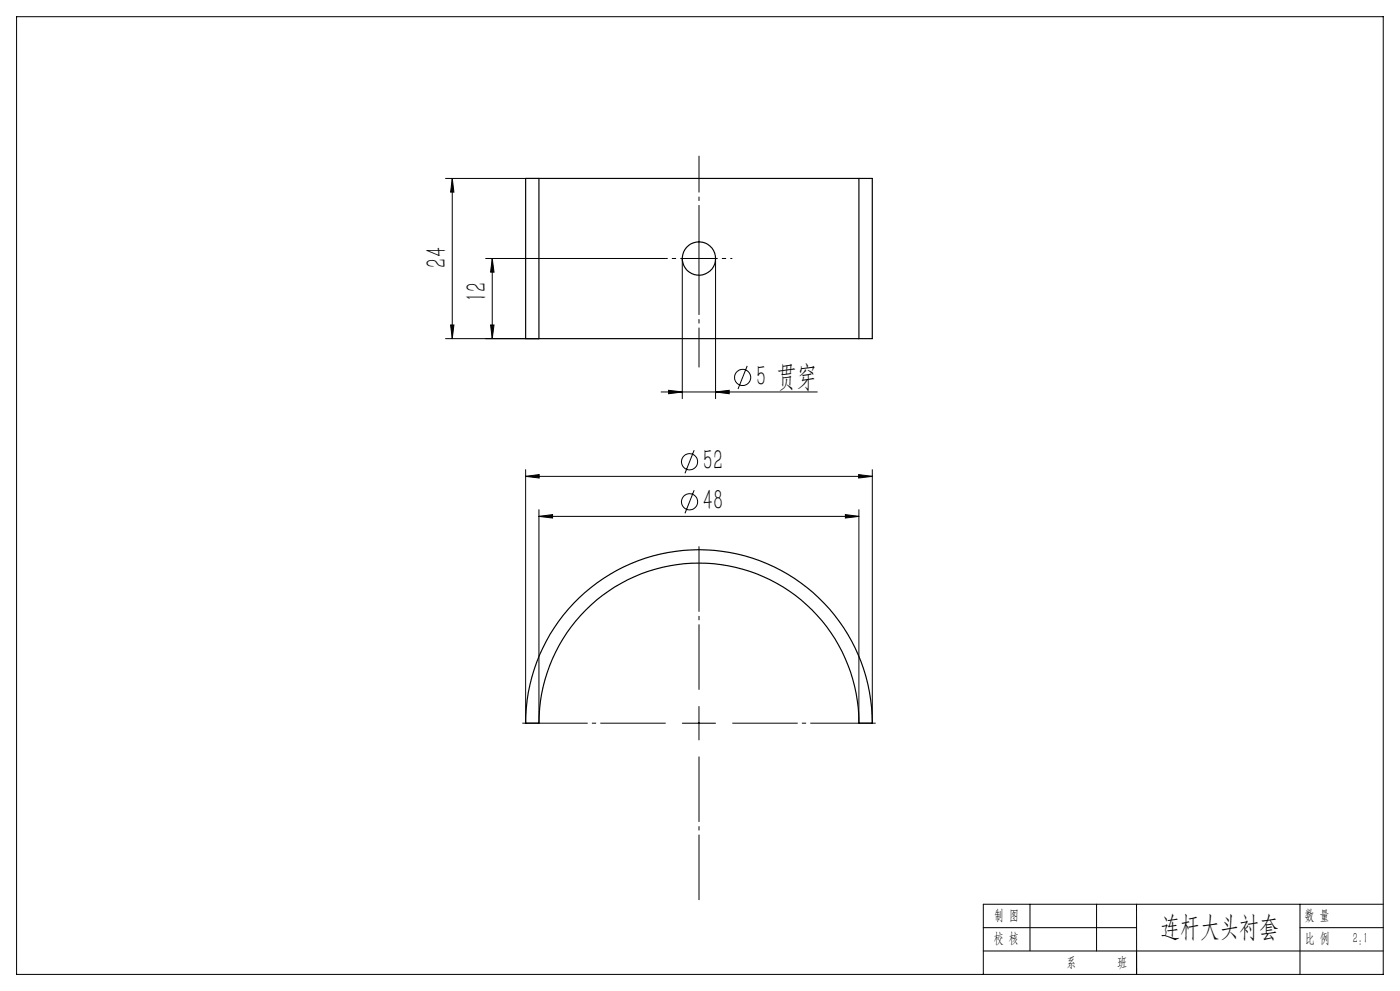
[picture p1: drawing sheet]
<svg xmlns="http://www.w3.org/2000/svg" width="420mm" height="297mm" viewBox="0 0 420 297" stroke-linecap="round" stroke-linejoin="round" font-family="sans-serif">
<g fill="none" stroke="#000" stroke-width=".35">
<path d="M161.7 53.5h96M161.7 53.5h-4v48h4M161.7 53.5v48M257.7 53.5h4v48h-4M257.7 53.5v48M161.7 101.5h96M172.1 180.8a52 52 0 0 1 56.9-12.3 52 52 0 0 1 32.7 48.2h-4a48 48 0 0 0-48-47.9 48 48 0 0 0-48 47.9h-4a52 52 0 0 1 14.4-35.9z"/>
<circle cx="209.7" cy="77.5" r="5"/>
</g>
<g fill="none" stroke="#000" stroke-width=".3">
<path d="M5 5h410v287h-410zM133.7 53.5h28M135.7 53.5v48M135.7 53.5l.5 4.1h-1zM145.7 77.5h54M147.7 77.5v24M147.7 77.5l.5 4.1h-1zM209.7 72.5v10M135.2 97.4h1l-.5 4.1zM147.2 97.4h1l-.5 4.1zM133.7 101.5h28M198.3 117.5h46.9"/>
<path d="M200.6 117l4.1 .5-4.1 .5zM204.7 119.5v-42h10v42M214.7 117.5l4.1-.5v1zM224.2 109.7l-2.8 6.9M208.2 134.9l-2.7 6.9M157.7 142.8l4-.6v1.1zM157.7 140.8v75.9M157.7 142.8h104M161.7 154.8l4.1-.6v1.1zM161.7 152.7v64M161.7 154.8h96M208.2 146.9l-2.7 6.9"/>
<path d="M253.6 154.2l4.1 .6-4.1 .5zM257.6 142.2l4.1 .6-4.1 .5zM257.7 152.7v64M261.7 140.8v75.9M204.7 216.7h10M209.7 211.7v10.1M295 278h46M309 271v14M329 271v14M341 271v21M390 278h25M390 271v21"/>
<path d="M415 271h-120v21M295 285h120"/>
<circle cx="222.8" cy="113.1" r="2.42"/>
<circle cx="206.9" cy="138.4" r="2.45"/>
<circle cx="206.9" cy="150.4" r="2.42"/>
</g>
<path d="M209.7 72.5v-25.8" fill="none" stroke="#000" stroke-width=".3" stroke-dasharray="30.5 1.3 1.3 1.3" stroke-dashoffset="19.5" stroke-linecap="butt"/>
<path d="M204.7 77.5h-5M214.7 77.5h5" fill="none" stroke="#000" stroke-width=".3" stroke-dasharray="30.5 1.3 1.3 1.3" stroke-dashoffset="29.9" stroke-linecap="butt"/>
<path d="M209.7 82.5v27.6" fill="none" stroke="#000" stroke-width=".3" stroke-dasharray="30.5 1.3 1.3 1.3" stroke-dashoffset="18.6" stroke-linecap="butt"/>
<path d="M199.7 216.7h-43M209.7 206.7v-43M219.7 216.7h43M209.7 226.7v43" fill="none" stroke="#000" stroke-width=".3" stroke-dasharray="30.5 1.3 1.3 1.3" stroke-dashoffset="10.9" stroke-linecap="butt"/>
<path d="M341 285v7" fill="none" stroke="#0a0605" stroke-width=".3"/>
<g fill="#000">
<path d="M135.7 53.5l.5 4.1h-1zM135.2 97.4h1l-.5 4.1zM147.7 77.5l.5 4.1h-1zM147.2 97.4h1l-.5 4.1z"/>
<path d="M200.6 117l4.1 .5-4.1 .5zM214.7 117.5l4.1-.5v1z"/>
<path d="M157.7 142.8l4-.6v1.1zM257.6 142.2l4.1 .6-4.1 .5zM161.7 154.8l4.1-.6v1.1zM253.6 154.2l4.1 .6-4.1 .5z"/>
</g>
<g font-size="8.8">
<text x="134" y="80.2" transform="rotate(-90 134 80.2)">24</text>
<text x="146" y="90.4" transform="rotate(-90 146 90.4)">12</text>
<text x="226.8" y="115.7">5 贯穿</text>
<text x="210.9" y="141">52</text>
<text x="210.9" y="153">48</text>
</g>
<text font-size="8.5" x="348.2" y="280.6">连杆大头衬套</text>
<g font-size="4.4">
<text x="298.2" y="275.7">制 图</text>
<text x="391.4" y="275.6">数 量</text>
<text x="298.1" y="282.7">校 核</text>
<text x="391.4" y="282.7">比 例</text>
<text x="405.8" y="282.7">2:1</text>
<text x="320" y="289.8">系</text>
<text x="335.1" y="289.8">班</text>
</g>
</svg>
